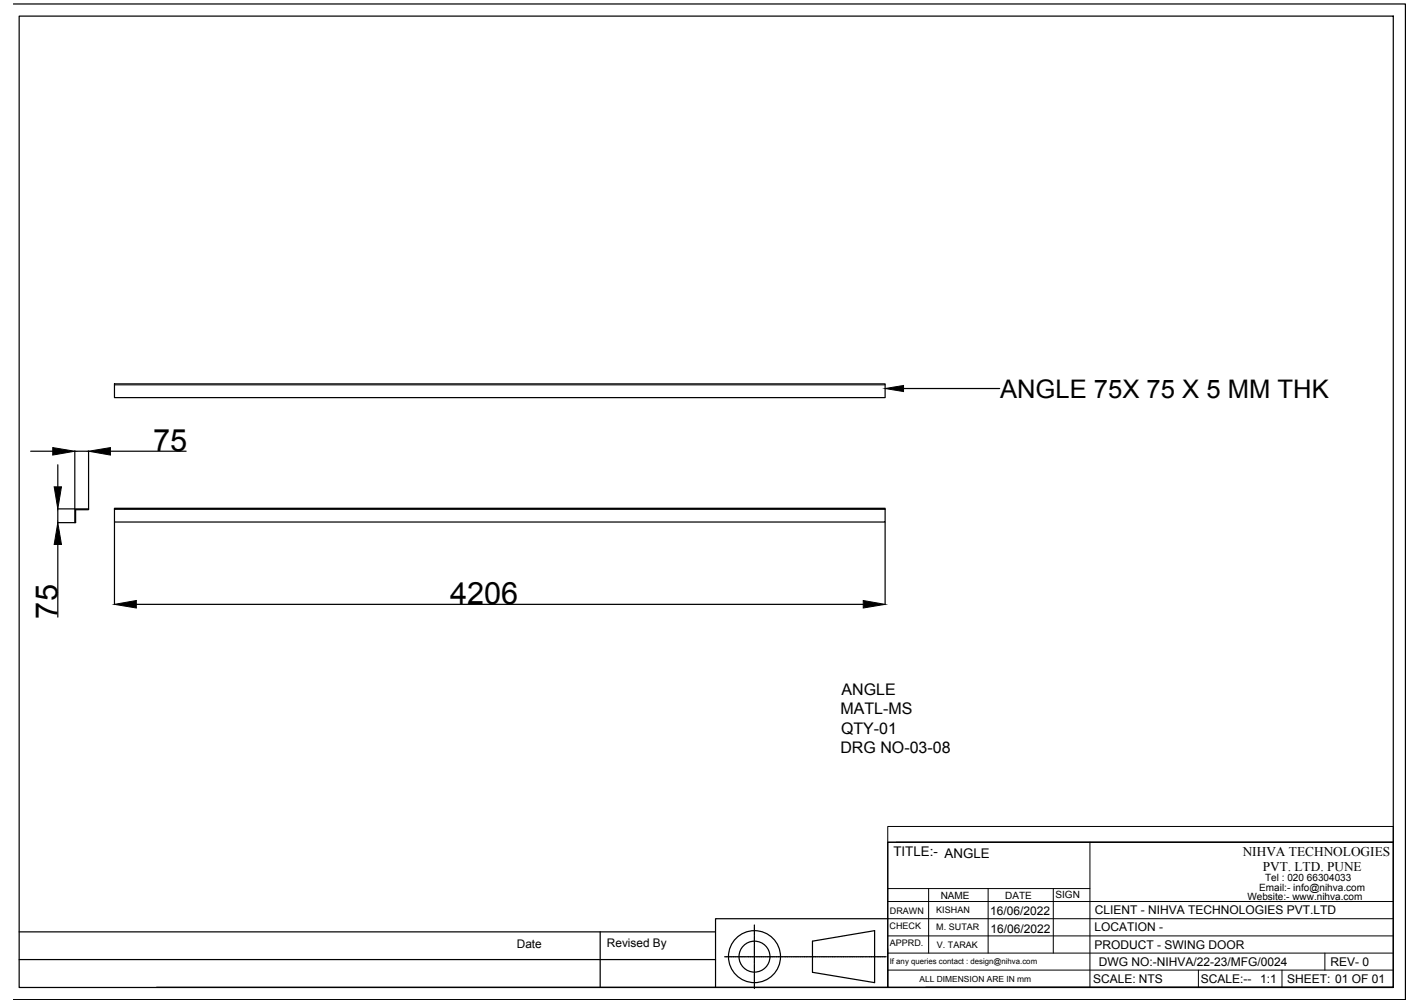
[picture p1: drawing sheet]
<svg xmlns="http://www.w3.org/2000/svg" width="297mm" height="210mm" viewBox="0 0 297 210" stroke-linecap="round" stroke-linejoin="round" font-family="sans-serif">
<!-- layer: 0 -->
<g fill="none" stroke="#000" stroke-width=".25">
<path d="M2.8 .8h291.2v208.4h-291.2M4 3.4h287.5v203.3h-287.5zM6.4 94.4h4.6M12.1 97.3v4.6M15.6 94.4v12.1M15.6 94.4h2.9M18.5 94.4v12.1M23.1 94.4h15.8M23.9 80.3h161.3v2.9h-161.3zM189 81.3h20.1M12.1 106.5h3.5M12.1 106.5v2.9"/>
<path d="M12.1 113.9v15.2M18.5 106.5v.2h-2.7v2.7h-3.7M18.5 106.5h-2.9v2.9M23.9 106.4h161.3v.2h-161.3zM23.9 106.6v2.6h161.3v-2.6M23.9 109.3v17.2M185.2 109.3v17.2M28.5 126.5h152.1M185.7 176.3h105.8v30.3h-105.8zM4 195h145.7M125.5 195v11.7M157.8 193.6v.2"/>
<path d="M157.8 193.9v1.8M157.8 195.8v.2M157.8 196.1v1.6M157.8 197.8v.2M157.8 198.1v1.5M157.8 199.7v.2M170 197l13-2.2v10.8l-13-2.1zM185.7 192.3h-36v14.3h-116.9M4 200.8h145.7M149.7 206.6h36M151.6 200.2h.6M152.3 200.2h1.9"/>
<path d="M154.2 200.2h1.9M156.2 200.2h1.9M157.8 200v1.6M157.8 201.7v.2M157.8 202v1.5M157.8 203.6v.2M157.8 203.9v1.6M157.8 205.6v.2M157.8 205.9v1M158.1 200.2h1.9M160.1 200.2h1.9M162 200.2h1.9"/>
<path d="M164 200.2h1.2M165.3 200.2h.5M165.9 200.2h1.2M167.2 200.2h.6M167.9 200.2h1.2M169.1 200.2h.6M169.8 200.2h1.2M171.1 200.2h.6M171.8 200.2h1.2M173 200.2h.6M173.7 200.2h1.2M175 200.2h.6"/>
<path d="M175.7 200.2h1.2M176.9 200.2h.6M177.6 200.2h1.2M178.9 200.2h.6M179.6 200.2h1.1M180.8 200.2h.6M181.5 200.2h1.2M182.8 200.2h.6M183.5 200.2h1.1M184.7 200.2h.7M193.7 206.6h97.8"/>
<circle cx="157.8" cy="200.2" r="5.4"/>
<circle cx="157.8" cy="200.2" r="3.2"/>
</g>
<g fill="none" stroke="#000" stroke-width=".21">
<path d="M23.9 80.5h161.3M185.7 173h105.8v3.3h-105.8zM185.7 176.3v30.3M187.5 176.3h104M228 176.3v30.3M185.7 199.5h105.8M185.7 195.9h105.8M185.7 192.3h105.8M185.7 188.7h105.8M185.7 186h42.3M194.3 186v13.5M206.7 186v13.5"/>
<path d="M220.3 186v13.5M277.1 199.5v3.5M185.7 203h105.8M250.7 203v3.6M268.2 203v3.6"/>
</g>
<path d="M11 93.7l4.6 .7-4.6 .8zM18.5 94.4l4.6-.7v1.5zM185.2 81.3l3.8-.6v1.2zM11.3 101.9h1.6l-.8 4.6zM12.1 109.4l.8 4.5h-1.6zM23.9 126.5l4.6-.8v1.5zM180.6 125.7l4.6 .8-4.6 .7z" fill="#000" stroke="#000" stroke-width=".21"/>
<g font-size="6.4">
<text x="32" y="94.3">75</text>
<text x="12" y="129.4" transform="rotate(-90 12 129.4)">75</text>
<text x="94.1" y="126.4">4206</text>
</g>
<text font-size="5.4" x="209.2" y="83.3">ANGLE 75X 75 X 5 MM THK</text>
<g font-size="3.3">
<text x="175.8" y="149.5">MATL-MS</text>
<text x="176.1" y="145.4">ANGLE</text>
<text x="175.9" y="153.5">QTY-01</text>
<text x="175.8" y="157.6">DRG NO-03-08</text>
</g>
<g font-size="2.8">
<text x="186.9" y="179.2">TITLE:- ANGLE</text>
<text x="260" y="179.1">NIHVA TECHNOLOGIES</text>
<text x="264.1" y="182.3">PVT. LTD. PUNE</text>
</g>
<g font-size="2.5">
<text x="207.1" y="191.6">16/06/2022</text>
<text x="229" y="191.3">CLIENT - NIHVA TECHNOLOGIES PVT.LTD</text>
<text x="207.2" y="195.2">16/06/2022</text>
<text x="229" y="194.9">LOCATION -</text>
<text x="108.1" y="198.5">Date</text>
<text x="126.9" y="198.2">Revised By</text>
<text x="229" y="198.5">PRODUCT - SWING DOOR</text>
<text x="229.8" y="202.1">DWG NO:-NIHVA/22-23/MFG/0024</text>
<text x="278.3" y="202.1">REV- 0</text>
<text x="228.7" y="205.7">SCALE: NTS</text>
<text x="251.2" y="205.7">SCALE:--</text>
<text x="263.6" y="205.7">1:1</text>
<text x="269.3" y="205.7">SHEET: 01 OF 01</text>
</g>
<g font-size="2.1">
<text x="264.7" y="184.4">Tel : 020 66304033</text>
<text x="196.8" y="188.1">NAME</text>
<text x="210.3" y="188.2">DATE</text>
<text x="220.8" y="188">SIGN</text>
<text x="260.9" y="188.4">Website:- www.nihva.com</text>
<text x="263.4" y="186.5">Email:- info@nihva.com</text>
</g>
<g font-size="1.9">
<text x="186.2" y="191.2">DRAWN</text>
<text x="195.9" y="191.1">KISHAN</text>
<text x="186.1" y="194.4">CHECK</text>
<text x="186.2" y="198">APPRD.</text>
<text x="195.9" y="194.7">M. SUTAR</text>
<text x="196" y="198.3">V. TARAK</text>
</g>
<text font-size="1.8" x="192.3" y="205.4">ALL DIMENSION ARE IN mm</text>
<text font-size="1.6" x="186.1" y="201.7">If any queries contact : design@nihva.com</text>
</svg>
